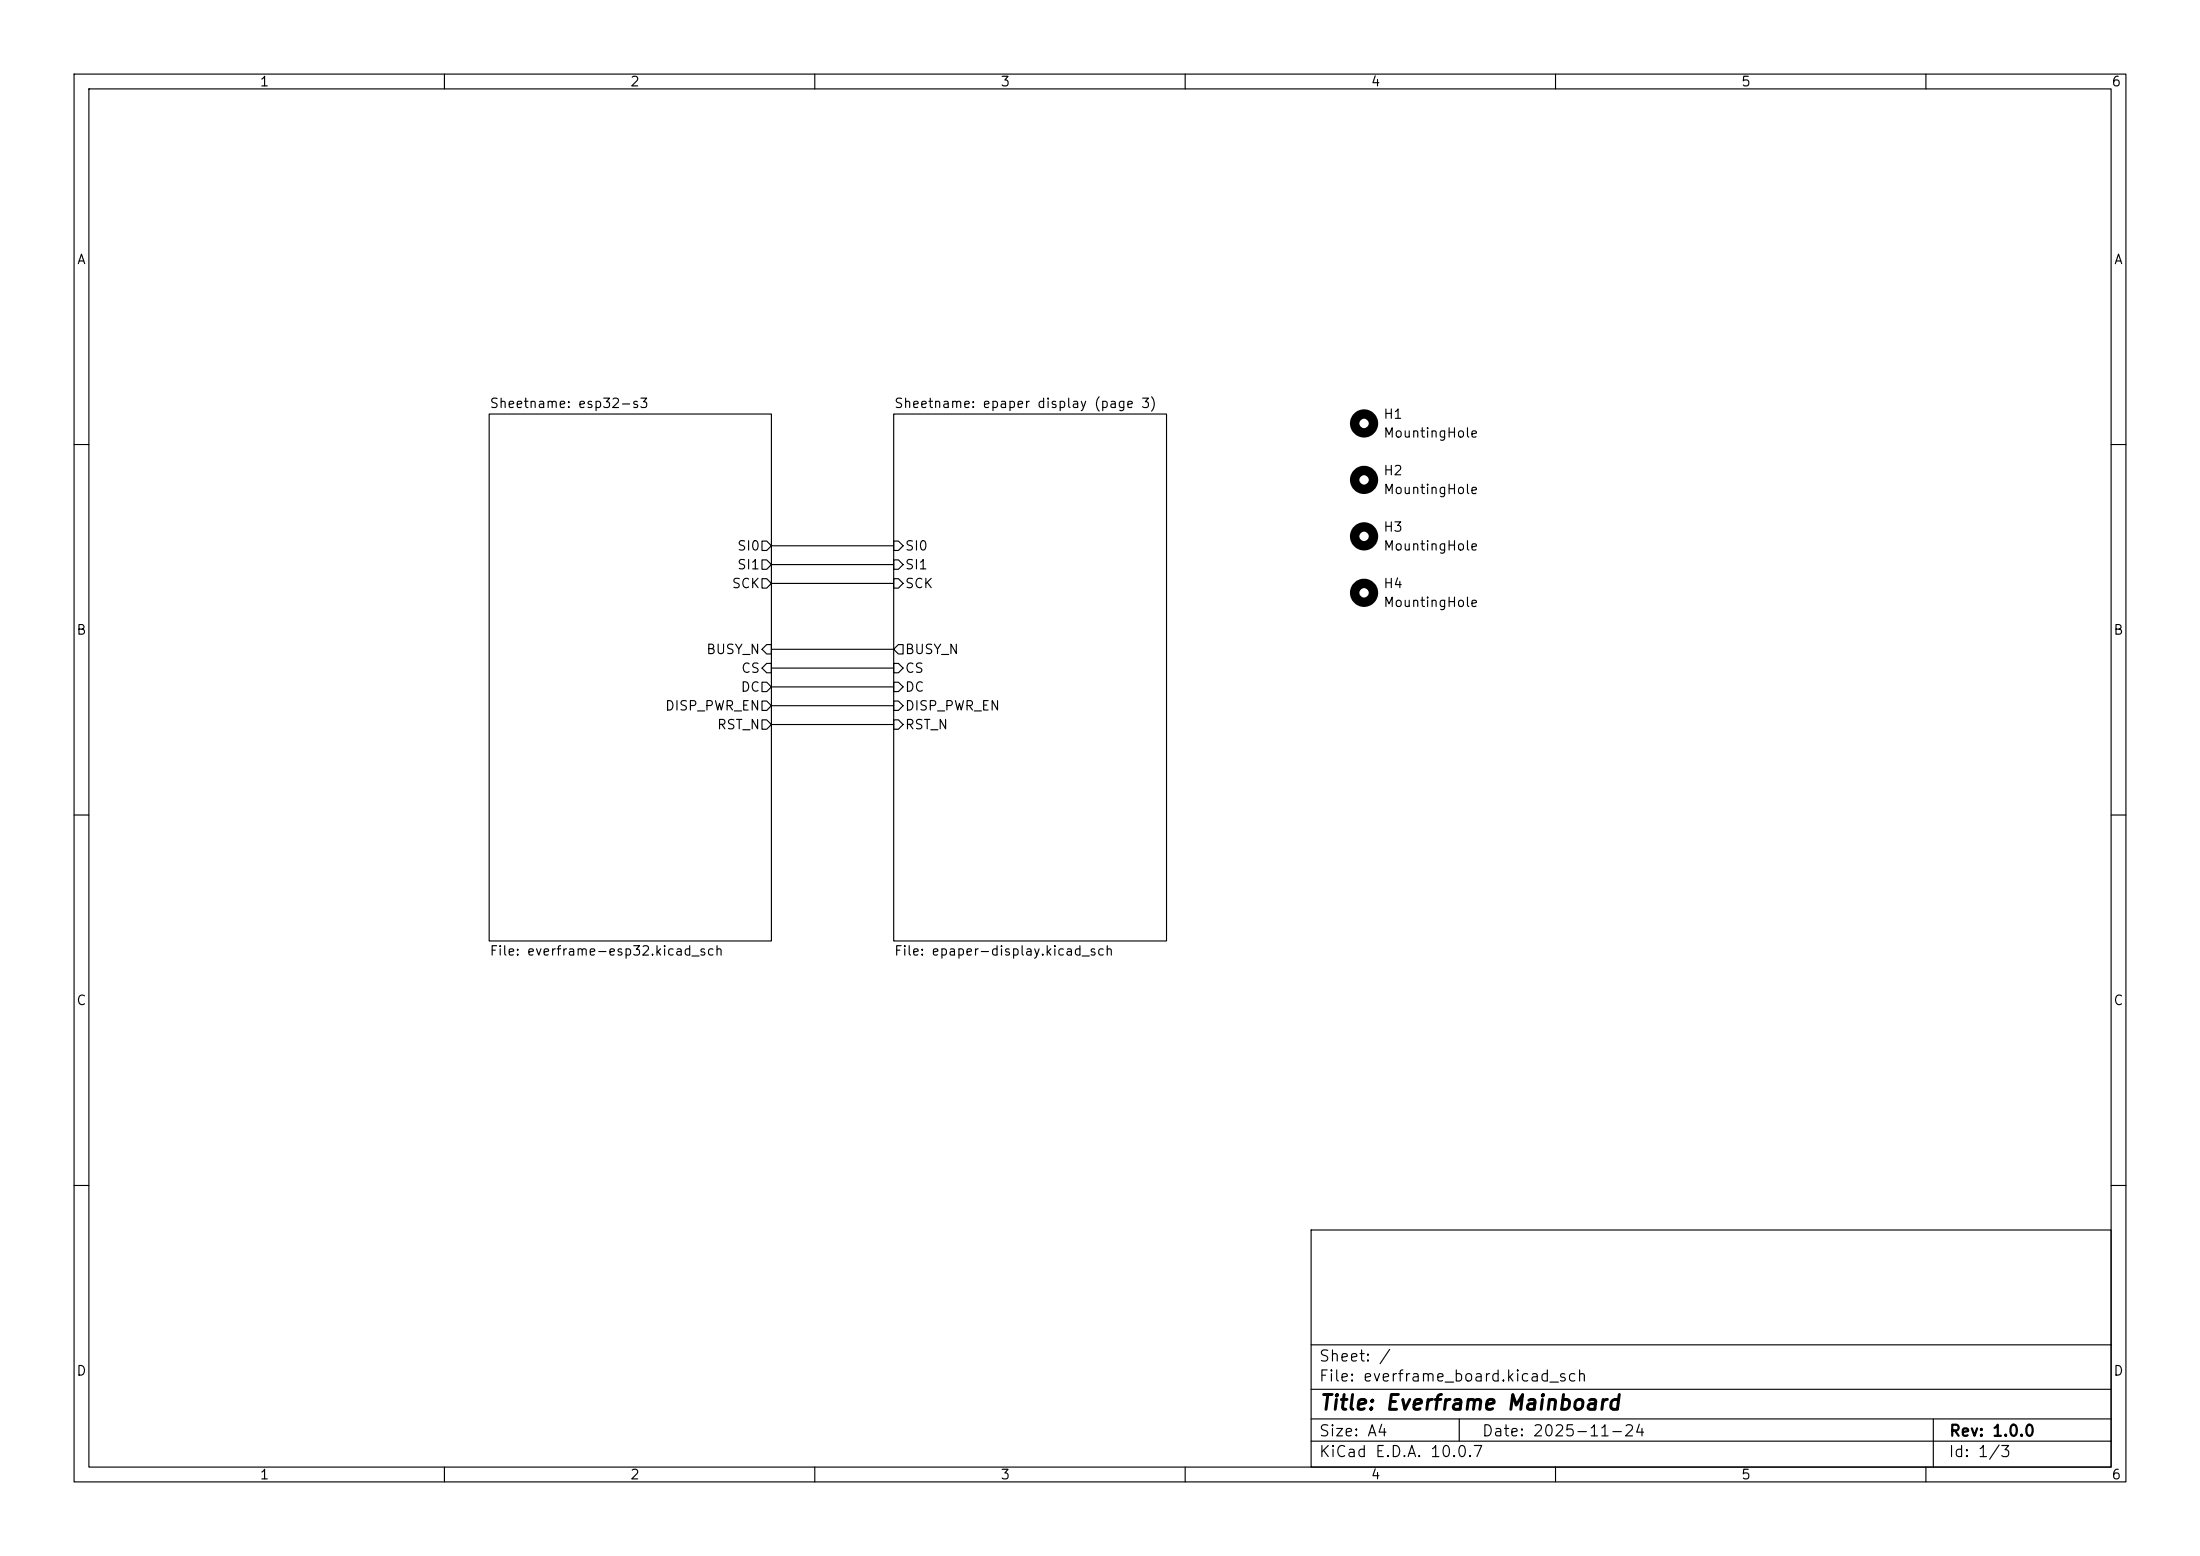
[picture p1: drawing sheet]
<svg xmlns="http://www.w3.org/2000/svg" width="297mm" height="210mm" viewBox="0 0 297 210" stroke-linecap="round" stroke-linejoin="round" font-family="sans-serif">
<g fill="none" stroke="#000" stroke-width=".15">
<path d="M10 10h277v190h-277zM12 12h273v186h-273zM60 10v2M110 10v2M160 10v2M210 10v2M260 10v2M66 55.9h38.1v71.1h-38.1zM120.6 55.9h36.9v71.1h-36.9zM10 60h2M102.9 78.1h.6l.6 .6-.6 .7h-.6zM102.9 73h.6l.6 .7-.6 .6h-.6z"/>
<path d="M102.9 75.6h.6l.6 .6-.6 .6h-.6zM104.1 73.7h16.5M104.1 76.2h16.5M104.1 78.7h16.5M120.6 78.1h.7l.6 .6-.6 .7h-.7zM120.6 73h.7l.6 .7-.6 .6h-.7zM120.6 75.6h.7l.6 .6-.6 .6h-.7zM285 60h2M102.9 92.1h.6l.6 .6-.6 .6h-.6zM102.9 94.6h.6l.6 .7-.6 .6h-.6zM102.9 97.2h.6l.6 .6-.6 .6h-.6zM103.5 87h.6v1.3h-.6l-.6-.7z"/>
<path d="M103.5 89.5h.6v1.3h-.6l-.6-.6zM104.1 87.6h16.5M104.1 92.7h16.5M104.1 90.2h16.5M104.1 95.3h16.5M104.1 97.8h16.5M120.6 89.5h.7l.6 .7-.6 .6h-.7zM120.6 92.1h.7l.6 .6-.6 .6h-.7zM120.6 94.6h.7l.6 .7-.6 .6h-.7zM120.6 97.2h.7l.6 .6-.6 .6h-.7zM121.3 87h.6v1.3h-.6l-.7-.7zM10 110h2"/>
<path d="M285 110h2M10 160h2M177 166h108v32h-108zM285 160h2M60 198v2M110 198v2M160 198v2M177 194.5h108M177 191.5h108M177 187.5h108M177 181.5h108M197 191.5v3"/>
<path d="M210 198v2M260 198v2M261 191.5v6.5"/>
</g>
<g fill="none" stroke="#000" stroke-width="1.3">
<circle cx="184.1" cy="57.1" r="1.27"/>
<circle cx="184.1" cy="64.8" r="1.27"/>
<circle cx="184.1" cy="72.4" r="1.27"/>
<circle cx="184.1" cy="80" r="1.27"/>
</g>
<text font-size="2" x="178" y="190.8">Title: Everframe Mainboard</text>
<g font-size="1.5">
<text x="178" y="184.1">Sheet: /</text>
<text x="178" y="186.8">File: everframe_board.kicad_sch</text>
<text x="178" y="197">KiCad E.D.A. 10.0.7</text>
<text x="178" y="194.2">Size: A4</text>
<text x="200" y="194.2">Date: 2025-11-24</text>
<text x="263" y="197">Id: 1/3</text>
<text x="263" y="194.2">Rev: 1.0.0</text>
</g>
<g font-size="1.3">
<text x="35" y="12">1</text>
<text x="85" y="12">2</text>
<text x="135" y="12">3</text>
<text x="185" y="12">4</text>
<text x="235" y="12">5</text>
<text x="285" y="12">6</text>
<text x="10.3" y="36">A</text>
<text x="285.3" y="36">A</text>
<text x="66" y="55.4">Sheetname: esp32-s3</text>
<text x="120.6" y="55.4">Sheetname: epaper display (page 3)</text>
<text x="186.7" y="56.8">H1</text>
<text x="186.7" y="59.4">MountingHole</text>
<text x="186.7" y="64.5">H2</text>
<text x="186.7" y="67">MountingHole</text>
<text x="99.4" y="74.6">SI0</text>
<text x="99.4" y="77.2">SI1</text>
<text x="122.1" y="74.6">SI0</text>
<text x="122.1" y="77.2">SI1</text>
<text x="186.7" y="72.1">H3</text>
<text x="186.7" y="74.6">MountingHole</text>
<text x="98.7" y="79.7">SCK</text>
<text x="122.1" y="79.7">SCK</text>
<text x="186.7" y="79.7">H4</text>
<text x="186.7" y="82.2">MountingHole</text>
<text x="10.2" y="86">B</text>
<text x="95.3" y="88.6">BUSY_N</text>
<text x="122.1" y="88.6">BUSY_N</text>
<text x="285.2" y="86">B</text>
<text x="99.9" y="93.7">DC</text>
<text x="100" y="91.1">CS</text>
<text x="122.1" y="91.1">CS</text>
<text x="122.1" y="93.7">DC</text>
<text x="89.7" y="96.2">DISP_PWR_EN</text>
<text x="96.7" y="98.8">RST_N</text>
<text x="122.1" y="96.2">DISP_PWR_EN</text>
<text x="122.1" y="98.8">RST_N</text>
<text x="66" y="129.3">File: everframe-esp32.kicad_sch</text>
<text x="120.6" y="129.3">File: epaper-display.kicad_sch</text>
<text x="10.2" y="136">C</text>
<text x="285.2" y="136">C</text>
<text x="10.2" y="186">D</text>
<text x="285.2" y="186">D</text>
<text x="35" y="200">1</text>
<text x="85" y="200">2</text>
<text x="135" y="200">3</text>
<text x="185" y="200">4</text>
<text x="235" y="200">5</text>
<text x="285" y="200">6</text>
</g>
</svg>
